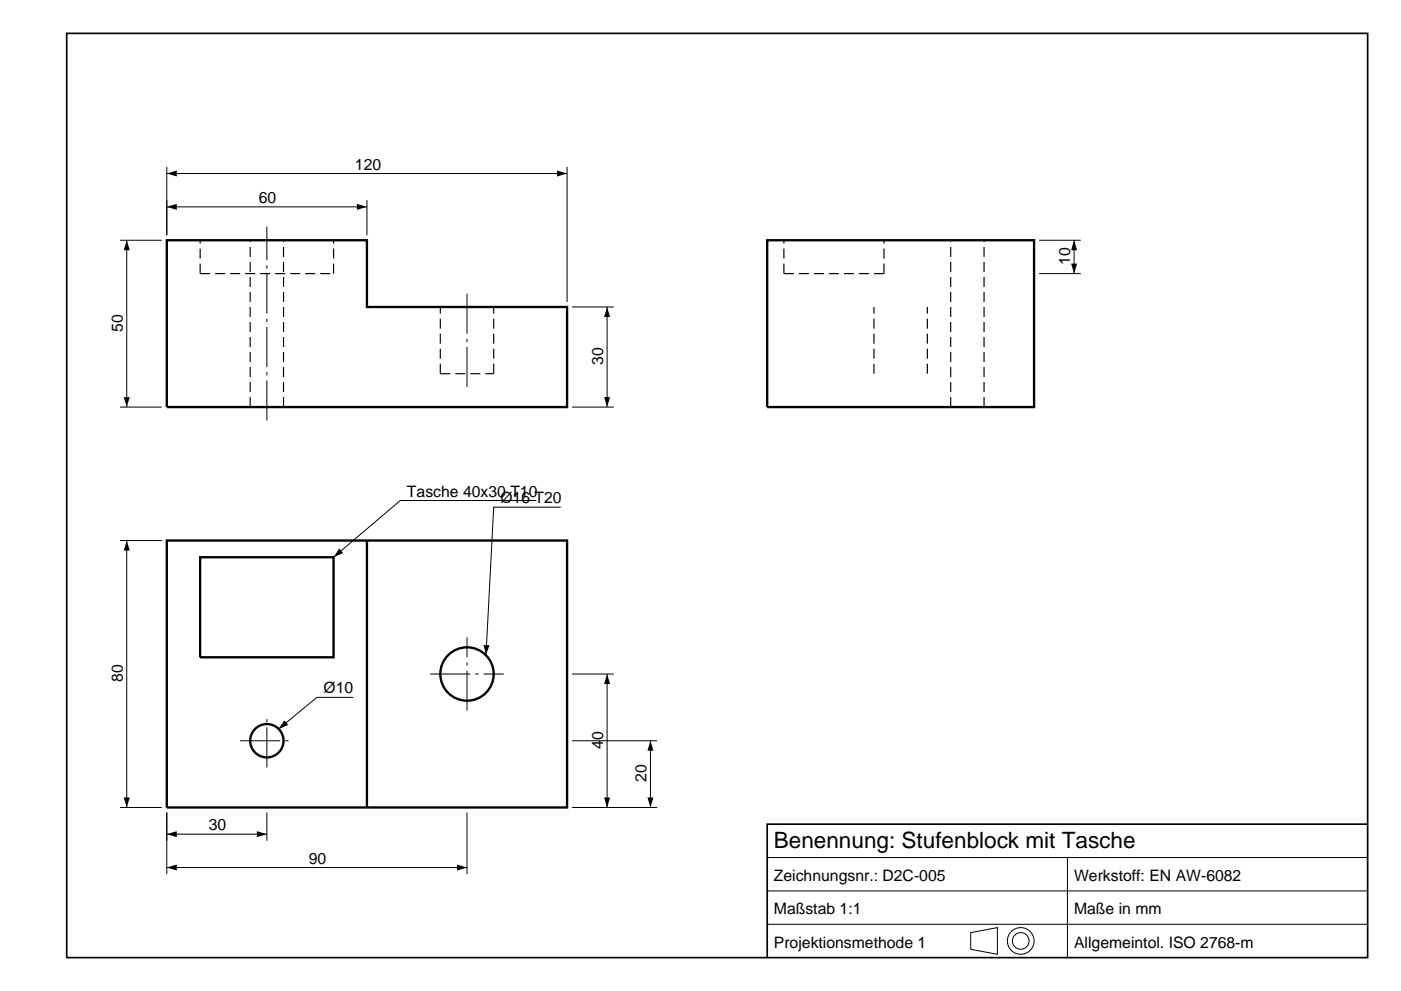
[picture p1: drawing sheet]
<svg xmlns="http://www.w3.org/2000/svg" width="420mm" height="297mm" viewBox="0 0 420 297" stroke-linecap="round" stroke-linejoin="round" font-family="sans-serif">
<path d="M20 10h390v277h-390zM410 247h-180v40" fill="none" stroke="#000" stroke-width=".5"/>
<g fill="none" stroke="#000" stroke-width=".3">
<path d="M50 50v20.5M50 52h120M110 60v10.5M170 50v40.5M36 72h12.5M38 72v50M50 62h60M311.5 72h12.5M322 72v10M171.5 92h12.5M182 92v30M311.5 82h12.5"/>
<path d="M36 122h12.5M171.5 122h12.5M160.8 150h-40.8l-20 17M168.1 152h-20.1l-2.3 44.3M36 162h12.5M38 162v80M105.9 209h-10.9l-11.5 9.5M171.5 202h12.5M182 202v40M171.5 222h25.5M195 222v20M36 242h12.5"/>
<path d="M50 243.5v18.5M50 250h30M50 260h90M80 243.5v8.5M140 243.5v18.5M171.5 242h25.5M230 257h180M320 257v30M230 277h180M230 267h180M291 279.5l8-1.5v8l-8-1.5z"/>
<circle cx="306" cy="282" r="4"/>
<circle cx="306" cy="282" r="2.5"/>
</g>
<g fill="none" stroke="#000" stroke-width=".7" stroke-linecap="butt">
<path d="M50 72h60v20h60v30h-120zM230 72h80v50h-80zM50 162h120v80h-120zM60 167h40v30h-40zM110 162v80"/>
<circle cx="140" cy="202" r="8"/>
<circle cx="80" cy="222" r="5"/>
</g>
<g fill="none" stroke="#000" stroke-width=".35" stroke-dasharray="3 1.5" stroke-linecap="butt">
<path d="M60 82h40M60 82v-10M100 82v-10M235 82v-10M265 82h-30M265 82v-10M132 112v-20M132 112h16M148 112v-20M262 112v-20M278 112v-20M75 122v-50"/>
<path d="M85 122v-50M285 122v-50M295 122v-50"/>
</g>
<path d="M140 116v-28M80 126v-58M129 202h22M140 213v-22M72 222h16M80 230v-16" fill="none" stroke="#000" stroke-width=".3" stroke-dasharray="12 1.5 1 1.5" stroke-linecap="butt"/>
<g fill="#000">
<path d="M50 52l3-.9v1.8zM167 51.1l3 .9-3 .9zM38 72l.9 3h-1.8zM50 62l3-.9v1.8zM107 61.1l3 .9-3 .9zM322 72l.9 3h-1.8zM182 92l.9 3h-1.8zM321.1 79h1.8l-.9 3zM37.1 119h1.8l-.9 3zM181.1 119h1.8l-.9 3zM38 162l.9 3h-1.8zM101.7 164.4l1.2 1.3-2.9 1.3z"/>
<path d="M145 193.3l1.8 .1-1.1 2.9zM85.2 215.9l1.2 1.4-2.9 1.2zM182 202l.9 3h-1.8zM195 222l.9 3h-1.8zM37.1 239h1.8l-.9 3zM50 250l3-.9v1.8zM50 260l3-.9v1.8zM77 249.1l3 .9-3 .9zM137 259.1l3 .9-3 .9zM181.1 239h1.8l-.9 3zM194.1 239h1.8l-.9 3z"/>
</g>
<text font-size="6.7" x="232" y="254">Benennung: Stufenblock mit Tasche</text>
<g font-size="4.7">
<text x="106.4" y="50.8">120</text>
<text x="77.6" y="60.8">60</text>
<text x="320.8" y="79.4" transform="rotate(-90 320.8 79.4)">10</text>
<text x="36.8" y="99.4" transform="rotate(-90 36.8 99.4)">50</text>
<text x="180.8" y="109.4" transform="rotate(-90 180.8 109.4)">30</text>
<text x="122" y="148.8">Tasche 40x30 T10</text>
<text x="150" y="150.8">Ø16 T20</text>
<text x="36.8" y="204.4" transform="rotate(-90 36.8 204.4)">80</text>
<text x="97" y="207.8">Ø10</text>
<text x="180.8" y="224.4" transform="rotate(-90 180.8 224.4)">40</text>
<text x="193.8" y="234.4" transform="rotate(-90 193.8 234.4)">20</text>
<text x="62.6" y="248.8">30</text>
<text x="92.6" y="258.8">90</text>
<text x="232" y="264">Zeichnungsnr.: D2C-005</text>
<text x="322" y="264">Werkstoff: EN AW-6082</text>
<text x="232" y="274">Maßstab 1:1</text>
<text x="322" y="274">Maße in mm</text>
<text x="232" y="284">Projektionsmethode 1</text>
<text x="322" y="284">Allgemeintol. ISO 2768-m</text>
</g>
</svg>
